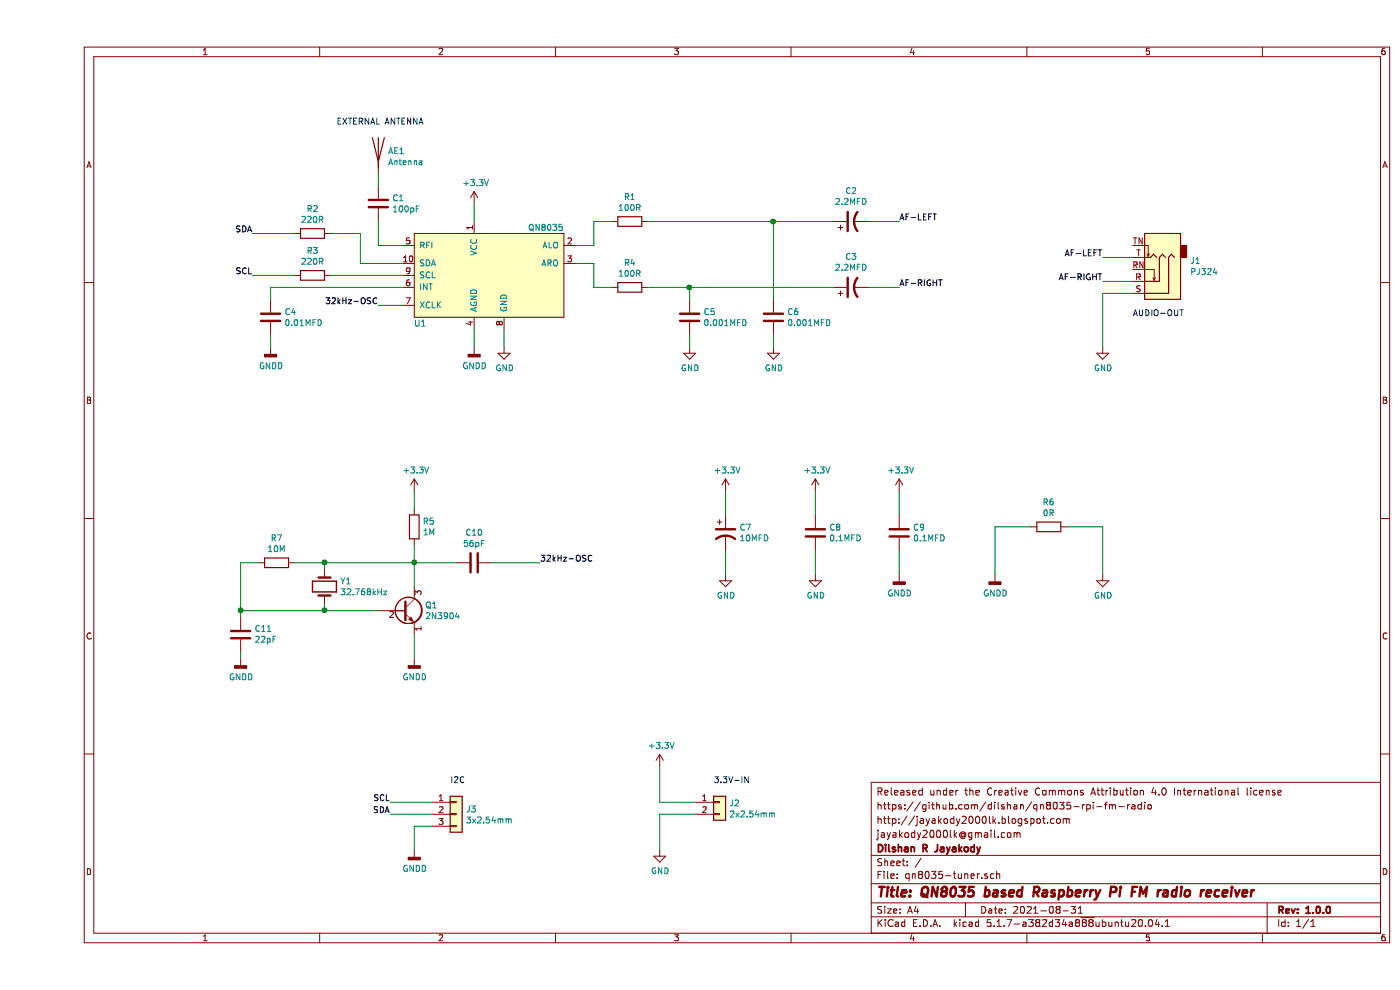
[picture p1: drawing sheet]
EESchema Schematic File Version 4
EELAYER 30 0
EELAYER END
$Descr A4 11693 8268
encoding utf-8
Sheet 1 1
Title "QN8035 based Raspberry Pi FM radio receiver"
Date "2021-08-31"
Rev "1.0.0"
Comp "Dilshan R Jayakody"
Comment1 "jayakody2000lk@gmail.com"
Comment2 "http://jayakody2000lk.blogspot.com"
Comment3 "https://github.com/dilshan/qn8035-rpi-fm-radio"
Comment4 "Released under the Creative Commons Attribution 4.0 International license"
$EndDescr
$Comp
L qn8035-symbols:QN8035 U1
U 1 1
P 3700 2200
F 0 "U1" H 3200 1700 50  0000 C CNN
F 1 "QN8035" H 4250 2500 50  0000 C CNN
F 2 "Package_DIP:DIP-10_W7.62mm_LongPads" H 3700 2200 50  0001 C CNN
F 3 "https://datasheetspdf.com/pdf-down/Q/N/8/QN8035_Quintic.pdf" H 3700 2200 50  0001 C CNN
	1    3700 2200
	1    0    0    -1  
$EndComp
$Comp
L power:GND #PWR04
U 1 1
P 3900 2900
F 0 "#PWR04" H 3900 2650 50  0001 C CNN
F 1 "GND" H 3905 2727 50  0000 C CNN
F 2 "" H 3900 2900 50  0001 C CNN
F 3 "" H 3900 2900 50  0001 C CNN
	1    3900 2900
	1    0    0    -1  
$EndComp
$Comp
L power:GNDD #PWR03
U 1 1
P 3650 2900
F 0 "#PWR03" H 3650 2650 50  0001 C CNN
F 1 "GNDD" H 3654 2745 50  0000 C CNN
F 2 "" H 3650 2900 50  0001 C CNN
F 3 "" H 3650 2900 50  0001 C CNN
	1    3650 2900
	1    0    0    -1  
$EndComp
Wire Wire Line
	3650 2750 3650 2900
Wire Wire Line
	3900 2750 3900 2900
Wire Wire Line
	2850 2550 3050 2550
Text Label 2850 2550 2    50   ~ 0
32kHz-OSC
$Comp
L Device:C C4
U 1 1
P 1950 2650
F 0 "C4" H 2065 2696 50  0000 L CNN
F 1 "0.01MFD" H 2065 2605 50  0000 L CNN
F 2 "Capacitor_THT:C_Disc_D5.0mm_W2.5mm_P5.00mm" H 1988 2500 50  0001 C CNN
F 3 "~" H 1950 2650 50  0001 C CNN
	1    1950 2650
	1    0    0    -1  
$EndComp
$Comp
L power:GNDD #PWR02
U 1 1
P 1950 2900
F 0 "#PWR02" H 1950 2650 50  0001 C CNN
F 1 "GNDD" H 1954 2745 50  0000 C CNN
F 2 "" H 1950 2900 50  0001 C CNN
F 3 "" H 1950 2900 50  0001 C CNN
	1    1950 2900
	1    0    0    -1  
$EndComp
Wire Wire Line
	1950 2900 1950 2800
Wire Wire Line
	3050 2400 1950 2400
Wire Wire Line
	1950 2400 1950 2500
$Comp
L Device:R R3
U 1 1
P 2300 2300
F 0 "R3" V 2093 2300 50  0000 C CNN
F 1 "220R" V 2184 2300 50  0000 C CNN
F 2 "Resistor_THT:R_Axial_DIN0204_L3.6mm_D1.6mm_P7.62mm_Horizontal" V 2230 2300 50  0001 C CNN
F 3 "~" H 2300 2300 50  0001 C CNN
	1    2300 2300
	0    1    1    0   
$EndComp
$Comp
L Device:R R2
U 1 1
P 2300 1950
F 0 "R2" V 2093 1950 50  0000 C CNN
F 1 "220R" V 2184 1950 50  0000 C CNN
F 2 "Resistor_THT:R_Axial_DIN0204_L3.6mm_D1.6mm_P7.62mm_Horizontal" V 2230 1950 50  0001 C CNN
F 3 "~" H 2300 1950 50  0001 C CNN
	1    2300 1950
	0    1    1    0   
$EndComp
Wire Wire Line
	3050 2300 2450 2300
Wire Wire Line
	3050 2200 2700 2200
Wire Wire Line
	2700 2200 2700 1950
Wire Wire Line
	2700 1950 2450 1950
Wire Wire Line
	1800 1950 2150 1950
Wire Wire Line
	1800 2300 2150 2300
Text Label 1800 1950 2    50   ~ 0
SDA
Text Label 1800 2300 2    50   ~ 0
SCL
$Comp
L Device:C C1
U 1 1
P 2850 1700
F 0 "C1" H 2965 1746 50  0000 L CNN
F 1 "100pF" H 2965 1655 50  0000 L CNN
F 2 "Capacitor_THT:C_Disc_D3.0mm_W2.0mm_P2.50mm" H 2888 1550 50  0001 C CNN
F 3 "~" H 2850 1700 50  0001 C CNN
	1    2850 1700
	1    0    0    -1  
$EndComp
Wire Wire Line
	3050 2050 2850 2050
Wire Wire Line
	2850 2050 2850 1850
$Comp
L Device:R R4
U 1 1
P 4950 2400
F 0 "R4" V 4743 2400 50  0000 C CNN
F 1 "100R" V 4834 2400 50  0000 C CNN
F 2 "Resistor_THT:R_Axial_DIN0204_L3.6mm_D1.6mm_P7.62mm_Horizontal" V 4880 2400 50  0001 C CNN
F 3 "~" H 4950 2400 50  0001 C CNN
	1    4950 2400
	0    1    1    0   
$EndComp
$Comp
L Device:R R1
U 1 1
P 4950 1850
F 0 "R1" V 4743 1850 50  0000 C CNN
F 1 "100R" V 4834 1850 50  0000 C CNN
F 2 "Resistor_THT:R_Axial_DIN0204_L3.6mm_D1.6mm_P7.62mm_Horizontal" V 4880 1850 50  0001 C CNN
F 3 "~" H 4950 1850 50  0001 C CNN
	1    4950 1850
	0    1    1    0   
$EndComp
$Comp
L Device:C C5
U 1 1
P 5450 2650
F 0 "C5" H 5565 2696 50  0000 L CNN
F 1 "0.001MFD" H 5565 2605 50  0000 L CNN
F 2 "Capacitor_THT:C_Disc_D5.0mm_W2.5mm_P5.00mm" H 5488 2500 50  0001 C CNN
F 3 "~" H 5450 2650 50  0001 C CNN
	1    5450 2650
	1    0    0    -1  
$EndComp
$Comp
L Device:C C6
U 1 1
P 6150 2650
F 0 "C6" H 6265 2696 50  0000 L CNN
F 1 "0.001MFD" H 6265 2605 50  0000 L CNN
F 2 "Capacitor_THT:C_Disc_D5.0mm_W2.5mm_P5.00mm" H 6188 2500 50  0001 C CNN
F 3 "~" H 6150 2650 50  0001 C CNN
	1    6150 2650
	1    0    0    -1  
$EndComp
$Comp
L power:GND #PWR05
U 1 1
P 5450 2900
F 0 "#PWR05" H 5450 2650 50  0001 C CNN
F 1 "GND" H 5455 2727 50  0000 C CNN
F 2 "" H 5450 2900 50  0001 C CNN
F 3 "" H 5450 2900 50  0001 C CNN
	1    5450 2900
	1    0    0    -1  
$EndComp
$Comp
L power:GND #PWR06
U 1 1
P 6150 2900
F 0 "#PWR06" H 6150 2650 50  0001 C CNN
F 1 "GND" H 6155 2727 50  0000 C CNN
F 2 "" H 6150 2900 50  0001 C CNN
F 3 "" H 6150 2900 50  0001 C CNN
	1    6150 2900
	1    0    0    -1  
$EndComp
$Comp
L Device:CP1 C2
U 1 1
P 6800 1850
F 0 "C2" V 7052 1850 50  0000 C CNN
F 1 "2.2MFD" V 6961 1850 50  0000 C CNN
F 2 "Capacitor_THT:CP_Radial_D5.0mm_P2.50mm" H 6800 1850 50  0001 C CNN
F 3 "~" H 6800 1850 50  0001 C CNN
	1    6800 1850
	0    -1   -1   0   
$EndComp
$Comp
L Device:CP1 C3
U 1 1
P 6800 2400
F 0 "C3" V 7052 2400 50  0000 C CNN
F 1 "2.2MFD" V 6961 2400 50  0000 C CNN
F 2 "Capacitor_THT:CP_Radial_D5.0mm_P2.50mm" H 6800 2400 50  0001 C CNN
F 3 "~" H 6800 2400 50  0001 C CNN
	1    6800 2400
	0    -1   -1   0   
$EndComp
Wire Wire Line
	5100 2400 5450 2400
Wire Wire Line
	5450 2500 5450 2400
Connection ~ 5450 2400
Wire Wire Line
	5450 2400 6650 2400
Wire Wire Line
	4500 2200 4650 2200
Wire Wire Line
	4500 2050 4650 2050
Wire Wire Line
	4650 2050 4650 1850
Wire Wire Line
	4650 1850 4800 1850
Wire Wire Line
	7200 1850 6950 1850
Wire Wire Line
	7200 2400 6950 2400
Text Label 7200 1850 0    50   ~ 0
AF-LEFT
Text Label 7200 2400 0    50   ~ 0
AF-RIGHT
$Comp
L power:+3.3V #PWR01
U 1 1
P 3650 1700
F 0 "#PWR01" H 3650 1550 50  0001 C CNN
F 1 "+3.3V" H 3665 1873 50  0000 C CNN
F 2 "" H 3650 1700 50  0001 C CNN
F 3 "" H 3650 1700 50  0001 C CNN
	1    3650 1700
	1    0    0    -1  
$EndComp
Wire Wire Line
	3650 1700 3650 1850
$Comp
L Transistor_BJT:2N3904 Q1
U 1 1
P 3050 5100
F 0 "Q1" H 3240 5146 50  0000 L CNN
F 1 "2N3904" H 3240 5055 50  0000 L CNN
F 2 "Package_TO_SOT_THT:TO-92_HandSolder" H 3250 5025 50  0001 L CIN
F 3 "https://www.onsemi.com/pub/Collateral/2N3903-D.PDF" H 3050 5100 50  0001 L CNN
	1    3050 5100
	1    0    0    -1  
$EndComp
$Comp
L Device:R R5
U 1 1
P 3150 4400
F 0 "R5" H 3220 4446 50  0000 L CNN
F 1 "1M" H 3220 4355 50  0000 L CNN
F 2 "Resistor_THT:R_Axial_DIN0204_L3.6mm_D1.6mm_P7.62mm_Horizontal" V 3080 4400 50  0001 C CNN
F 3 "~" H 3150 4400 50  0001 C CNN
	1    3150 4400
	1    0    0    -1  
$EndComp
$Comp
L Device:R R7
U 1 1
P 2000 4700
F 0 "R7" V 1793 4700 50  0000 C CNN
F 1 "10M" V 1884 4700 50  0000 C CNN
F 2 "Resistor_THT:R_Axial_DIN0204_L3.6mm_D1.6mm_P7.62mm_Horizontal" V 1930 4700 50  0001 C CNN
F 3 "~" H 2000 4700 50  0001 C CNN
	1    2000 4700
	0    1    1    0   
$EndComp
$Comp
L power:+3.3V #PWR08
U 1 1
P 3150 4100
F 0 "#PWR08" H 3150 3950 50  0001 C CNN
F 1 "+3.3V" H 3165 4273 50  0000 C CNN
F 2 "" H 3150 4100 50  0001 C CNN
F 3 "" H 3150 4100 50  0001 C CNN
	1    3150 4100
	1    0    0    -1  
$EndComp
Wire Wire Line
	3150 4100 3150 4250
$Comp
L power:GNDD #PWR018
U 1 1
P 3150 5500
F 0 "#PWR018" H 3150 5250 50  0001 C CNN
F 1 "GNDD" H 3154 5345 50  0000 C CNN
F 2 "" H 3150 5500 50  0001 C CNN
F 3 "" H 3150 5500 50  0001 C CNN
	1    3150 5500
	1    0    0    -1  
$EndComp
Wire Wire Line
	3150 5300 3150 5500
$Comp
L Device:C C10
U 1 1
P 3650 4700
F 0 "C10" V 3398 4700 50  0000 C CNN
F 1 "56pF" V 3489 4700 50  0000 C CNN
F 2 "Capacitor_THT:C_Disc_D5.1mm_W3.2mm_P5.00mm" H 3688 4550 50  0001 C CNN
F 3 "~" H 3650 4700 50  0001 C CNN
	1    3650 4700
	0    1    1    0   
$EndComp
Wire Wire Line
	4200 4700 3800 4700
Text Label 4200 4700 0    50   ~ 0
32kHz-OSC
Wire Wire Line
	3150 4550 3150 4700
$Comp
L Device:Crystal Y1
U 1 1
P 2400 4900
F 0 "Y1" V 2354 5031 50  0000 L CNN
F 1 "32.768kHz" V 2445 5031 50  0000 L CNN
F 2 "Crystal:Crystal_AT310_D3.0mm_L10.0mm_Vertical" H 2400 4900 50  0001 C CNN
F 3 "~" H 2400 4900 50  0001 C CNN
	1    2400 4900
	0    1    1    0   
$EndComp
Connection ~ 3150 4700
Wire Wire Line
	3150 4700 3150 4900
Wire Wire Line
	3500 4700 3150 4700
Wire Wire Line
	2400 4700 2400 4750
Wire Wire Line
	2400 4700 3150 4700
Wire Wire Line
	2400 5100 2400 5050
Wire Wire Line
	2400 5100 2850 5100
Wire Wire Line
	2150 4700 2400 4700
Connection ~ 2400 4700
Wire Wire Line
	1850 4700 1700 4700
Wire Wire Line
	1700 4700 1700 5100
Wire Wire Line
	1700 5100 2400 5100
Connection ~ 2400 5100
$Comp
L Device:C C11
U 1 1
P 1700 5300
F 0 "C11" H 1585 5254 50  0000 R CNN
F 1 "22pF" H 1585 5345 50  0000 R CNN
F 2 "Capacitor_THT:C_Disc_D3.0mm_W1.6mm_P2.50mm" H 1738 5150 50  0001 C CNN
F 3 "~" H 1700 5300 50  0001 C CNN
	1    1700 5300
	-1   0    0    1   
$EndComp
$Comp
L power:GNDD #PWR017
U 1 1
P 1700 5500
F 0 "#PWR017" H 1700 5250 50  0001 C CNN
F 1 "GNDD" H 1704 5345 50  0000 C CNN
F 2 "" H 1700 5500 50  0001 C CNN
F 3 "" H 1700 5500 50  0001 C CNN
	1    1700 5500
	1    0    0    -1  
$EndComp
Wire Wire Line
	1700 5150 1700 5100
Connection ~ 1700 5100
Wire Wire Line
	1700 5450 1700 5500
$Comp
L power:+3.3V #PWR09
U 1 1
P 5750 4100
F 0 "#PWR09" H 5750 3950 50  0001 C CNN
F 1 "+3.3V" H 5765 4273 50  0000 C CNN
F 2 "" H 5750 4100 50  0001 C CNN
F 3 "" H 5750 4100 50  0001 C CNN
	1    5750 4100
	1    0    0    -1  
$EndComp
$Comp
L Device:CP1 C7
U 1 1
P 5750 4450
F 0 "C7" H 5865 4496 50  0000 L CNN
F 1 "10MFD" H 5865 4405 50  0000 L CNN
F 2 "Capacitor_THT:CP_Radial_D5.0mm_P2.50mm" H 5750 4450 50  0001 C CNN
F 3 "~" H 5750 4450 50  0001 C CNN
	1    5750 4450
	1    0    0    -1  
$EndComp
$Comp
L power:GND #PWR012
U 1 1
P 5750 4800
F 0 "#PWR012" H 5750 4550 50  0001 C CNN
F 1 "GND" H 5755 4627 50  0000 C CNN
F 2 "" H 5750 4800 50  0001 C CNN
F 3 "" H 5750 4800 50  0001 C CNN
	1    5750 4800
	1    0    0    -1  
$EndComp
Wire Wire Line
	5750 4100 5750 4300
Wire Wire Line
	5750 4600 5750 4800
$Comp
L Device:C C8
U 1 1
P 6500 4450
F 0 "C8" H 6615 4496 50  0000 L CNN
F 1 "0.1MFD" H 6615 4405 50  0000 L CNN
F 2 "Capacitor_THT:C_Disc_D6.0mm_W2.5mm_P5.00mm" H 6538 4300 50  0001 C CNN
F 3 "~" H 6500 4450 50  0001 C CNN
	1    6500 4450
	1    0    0    -1  
$EndComp
$Comp
L Device:C C9
U 1 1
P 7200 4450
F 0 "C9" H 7315 4496 50  0000 L CNN
F 1 "0.1MFD" H 7315 4405 50  0000 L CNN
F 2 "Capacitor_THT:C_Disc_D6.0mm_W2.5mm_P5.00mm" H 7238 4300 50  0001 C CNN
F 3 "~" H 7200 4450 50  0001 C CNN
	1    7200 4450
	1    0    0    -1  
$EndComp
$Comp
L power:+3.3V #PWR010
U 1 1
P 6500 4100
F 0 "#PWR010" H 6500 3950 50  0001 C CNN
F 1 "+3.3V" H 6515 4273 50  0000 C CNN
F 2 "" H 6500 4100 50  0001 C CNN
F 3 "" H 6500 4100 50  0001 C CNN
	1    6500 4100
	1    0    0    -1  
$EndComp
$Comp
L power:+3.3V #PWR011
U 1 1
P 7200 4100
F 0 "#PWR011" H 7200 3950 50  0001 C CNN
F 1 "+3.3V" H 7215 4273 50  0000 C CNN
F 2 "" H 7200 4100 50  0001 C CNN
F 3 "" H 7200 4100 50  0001 C CNN
	1    7200 4100
	1    0    0    -1  
$EndComp
$Comp
L power:GND #PWR013
U 1 1
P 6500 4800
F 0 "#PWR013" H 6500 4550 50  0001 C CNN
F 1 "GND" H 6505 4627 50  0000 C CNN
F 2 "" H 6500 4800 50  0001 C CNN
F 3 "" H 6500 4800 50  0001 C CNN
	1    6500 4800
	1    0    0    -1  
$EndComp
$Comp
L power:GNDD #PWR014
U 1 1
P 7200 4800
F 0 "#PWR014" H 7200 4550 50  0001 C CNN
F 1 "GNDD" H 7204 4645 50  0000 C CNN
F 2 "" H 7200 4800 50  0001 C CNN
F 3 "" H 7200 4800 50  0001 C CNN
	1    7200 4800
	1    0    0    -1  
$EndComp
Wire Wire Line
	6500 4100 6500 4300
Wire Wire Line
	7200 4100 7200 4300
Wire Wire Line
	6500 4600 6500 4800
Wire Wire Line
	7200 4600 7200 4800
$Comp
L Device:Antenna AE1
U 1 1
P 2850 1250
F 0 "AE1" H 2930 1239 50  0000 L CNN
F 1 "Antenna" H 2930 1148 50  0000 L CNN
F 2 "TestPoint:TestPoint_Loop_D2.50mm_Drill1.0mm" H 2850 1250 50  0001 C CNN
F 3 "~" H 2850 1250 50  0001 C CNN
	1    2850 1250
	1    0    0    -1  
$EndComp
Wire Wire Line
	2850 1450 2850 1550
$Comp
L Connector:AudioJack3_SwitchTR J1
U 1 1
P 9350 2350
F 0 "J1" H 9070 2183 50  0000 R CNN
F 1 "PJ324" H 9070 2274 50  0000 R CNN
F 2 "Connector_Audio:Jack_3.5mm_Ledino_KB3SPRS_Horizontal" H 9350 2350 50  0001 C CNN
F 3 "~" H 9350 2350 50  0001 C CNN
	1    9350 2350
	-1   0    0    1   
$EndComp
Wire Wire Line
	8900 2150 9150 2150
Wire Wire Line
	8900 2350 9150 2350
Text Label 8900 2350 2    50   ~ 0
AF-RIGHT
Text Label 8900 2150 2    50   ~ 0
AF-LEFT
$Comp
L power:GND #PWR07
U 1 1
P 8900 2900
F 0 "#PWR07" H 8900 2650 50  0001 C CNN
F 1 "GND" H 8905 2727 50  0000 C CNN
F 2 "" H 8900 2900 50  0001 C CNN
F 3 "" H 8900 2900 50  0001 C CNN
	1    8900 2900
	1    0    0    -1  
$EndComp
Wire Wire Line
	9150 2450 8900 2450
Wire Wire Line
	8900 2450 8900 2900
$Comp
L power:GNDD #PWR015
U 1 1
P 8000 4800
F 0 "#PWR015" H 8000 4550 50  0001 C CNN
F 1 "GNDD" H 8004 4645 50  0000 C CNN
F 2 "" H 8000 4800 50  0001 C CNN
F 3 "" H 8000 4800 50  0001 C CNN
	1    8000 4800
	1    0    0    -1  
$EndComp
$Comp
L Device:R R6
U 1 1
P 8450 4400
F 0 "R6" V 8243 4400 50  0000 C CNN
F 1 "0R" V 8334 4400 50  0000 C CNN
F 2 "Resistor_SMD:R_0805_2012Metric_Pad1.20x1.40mm_HandSolder" V 8380 4400 50  0001 C CNN
F 3 "~" H 8450 4400 50  0001 C CNN
	1    8450 4400
	0    1    1    0   
$EndComp
$Comp
L power:GND #PWR016
U 1 1
P 8900 4800
F 0 "#PWR016" H 8900 4550 50  0001 C CNN
F 1 "GND" H 8905 4627 50  0000 C CNN
F 2 "" H 8900 4800 50  0001 C CNN
F 3 "" H 8900 4800 50  0001 C CNN
	1    8900 4800
	1    0    0    -1  
$EndComp
Wire Wire Line
	8000 4800 8000 4400
Wire Wire Line
	8000 4400 8300 4400
Wire Wire Line
	8600 4400 8900 4400
Wire Wire Line
	8900 4400 8900 4800
$Comp
L Connector_Generic:Conn_01x03 J3
U 1 1
P 3500 6800
F 0 "J3" H 3580 6842 50  0000 L CNN
F 1 "3x2.54mm" H 3580 6751 50  0000 L CNN
F 2 "Connector_PinHeader_2.54mm:PinHeader_1x03_P2.54mm_Vertical" H 3500 6800 50  0001 C CNN
F 3 "~" H 3500 6800 50  0001 C CNN
	1    3500 6800
	1    0    0    -1  
$EndComp
Wire Wire Line
	2950 6700 3300 6700
Wire Wire Line
	2950 6800 3300 6800
Text Label 2950 6800 2    50   ~ 0
SDA
Text Label 2950 6700 2    50   ~ 0
SCL
$Comp
L power:GNDD #PWR020
U 1 1
P 3150 7100
F 0 "#PWR020" H 3150 6850 50  0001 C CNN
F 1 "GNDD" H 3154 6945 50  0000 C CNN
F 2 "" H 3150 7100 50  0001 C CNN
F 3 "" H 3150 7100 50  0001 C CNN
	1    3150 7100
	1    0    0    -1  
$EndComp
Wire Wire Line
	3300 6900 3150 6900
Wire Wire Line
	3150 6900 3150 7100
$Comp
L Connector_Generic:Conn_01x02 J2
U 1 1
P 5700 6700
F 0 "J2" H 5780 6692 50  0000 L CNN
F 1 "2x2.54mm" H 5780 6601 50  0000 L CNN
F 2 "Connector_PinHeader_2.54mm:PinHeader_1x02_P2.54mm_Vertical" H 5700 6700 50  0001 C CNN
F 3 "~" H 5700 6700 50  0001 C CNN
	1    5700 6700
	1    0    0    -1  
$EndComp
$Comp
L power:GND #PWR021
U 1 1
P 5200 7100
F 0 "#PWR021" H 5200 6850 50  0001 C CNN
F 1 "GND" H 5205 6927 50  0000 C CNN
F 2 "" H 5200 7100 50  0001 C CNN
F 3 "" H 5200 7100 50  0001 C CNN
	1    5200 7100
	1    0    0    -1  
$EndComp
Wire Wire Line
	5500 6800 5200 6800
Wire Wire Line
	5200 6800 5200 7100
$Comp
L power:+3.3V #PWR019
U 1 1
P 5200 6400
F 0 "#PWR019" H 5200 6250 50  0001 C CNN
F 1 "+3.3V" H 5215 6573 50  0000 C CNN
F 2 "" H 5200 6400 50  0001 C CNN
F 3 "" H 5200 6400 50  0001 C CNN
	1    5200 6400
	1    0    0    -1  
$EndComp
Wire Wire Line
	5500 6700 5200 6700
Text Notes 9150 2650 0    50   ~ 0
AUDIO-OUT
Text Notes 2500 1050 0    50   ~ 0
EXTERNAL ANTENNA
Text Notes 3450 6550 0    50   ~ 0
I2C
Text Notes 5650 6550 0    50   ~ 0
3.3V-IN
Wire Wire Line
	5100 1850 6150 1850
Wire Wire Line
	4800 2400 4650 2400
Wire Wire Line
	4650 2400 4650 2200
Wire Wire Line
	5450 2800 5450 2900
Wire Wire Line
	6150 2800 6150 2900
Wire Wire Line
	6150 2500 6150 1850
Connection ~ 6150 1850
Wire Wire Line
	6150 1850 6650 1850
Wire Wire Line
	5200 6400 5200 6700
$EndSCHEMATC
